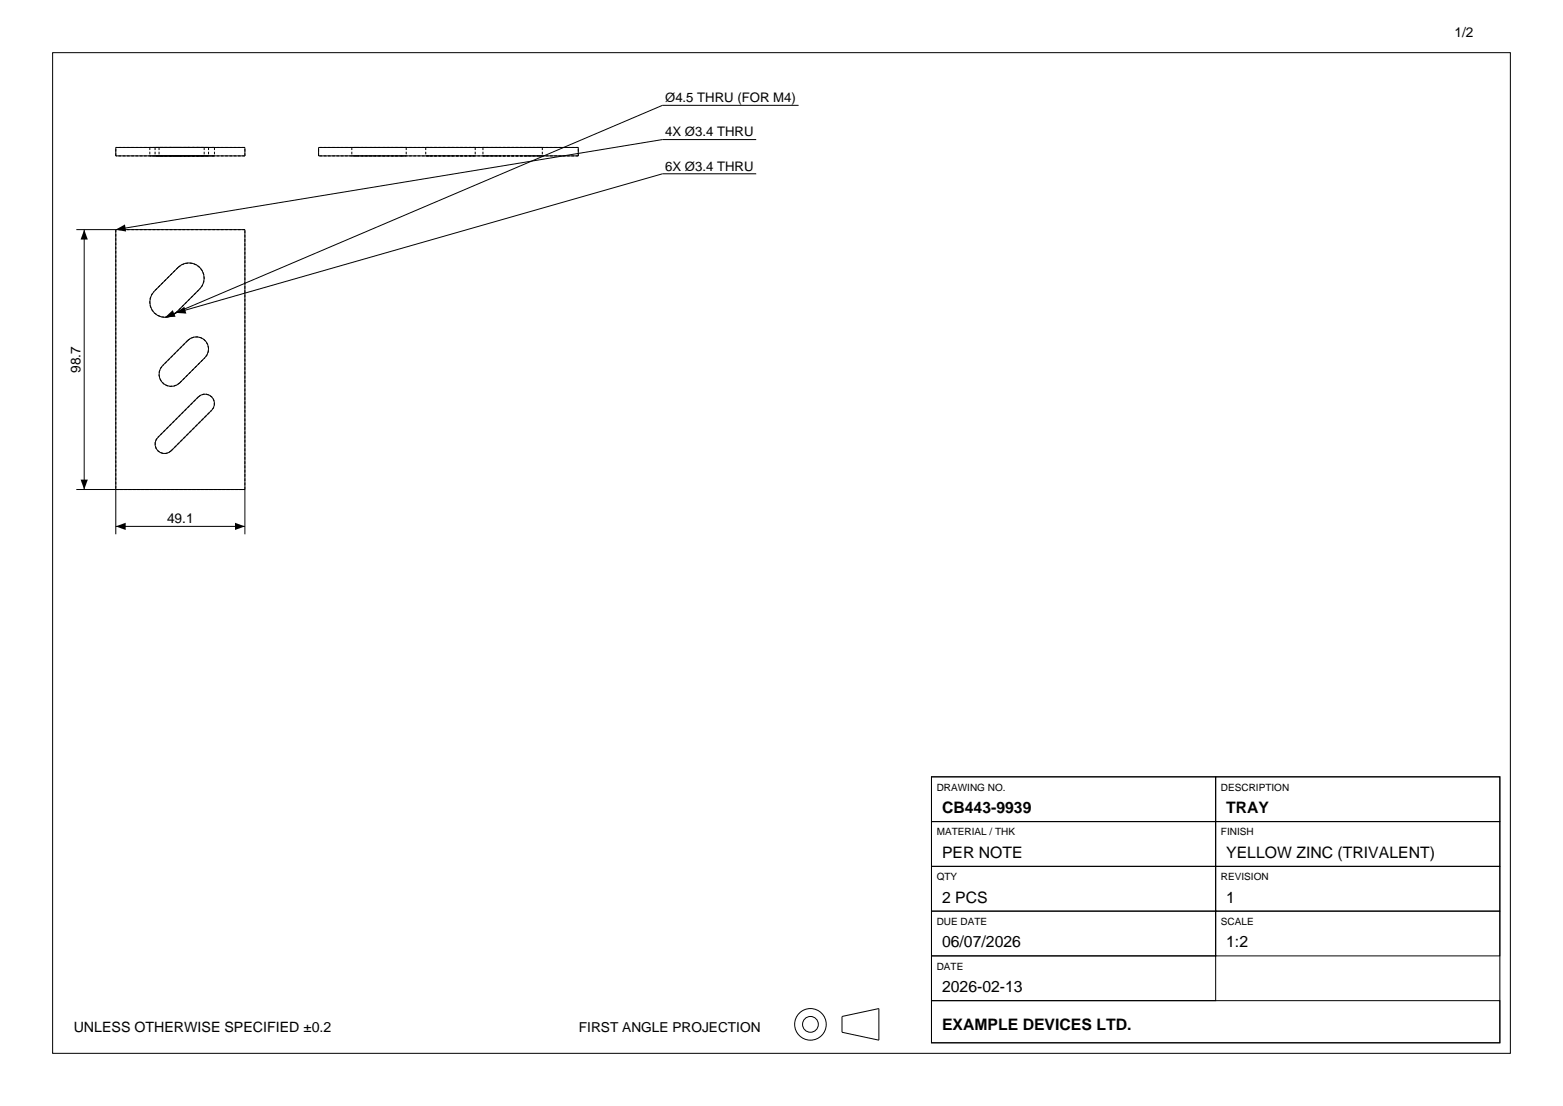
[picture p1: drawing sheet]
<svg xmlns="http://www.w3.org/2000/svg" width="420mm" height="297mm" viewBox="0 0 420 297" stroke-linecap="round" stroke-linejoin="round" font-family="sans-serif">
<g fill="none" stroke="#000" stroke-width=".27">
<path d="M14.1 14.1h391.8v268.8h-391.8zM31.1 39.6h34.7v2.3h-34.7zM85.6 39.6h69.8v2.3h-69.8zM203.2 37.5h-25.2l-146.9 24.2v81.8M214.6 28.3h-36.6l-133.6 56.9M203.2 46.7h-25.2l-130.7 37.3M20.5 61.7h45.3v81.8M22.6 61.7v69.8M47.9 71.8a4.1 4.1 0 0 1 5.8 0 4.1 4.1 0 0 1 0 5.8l-6.4 6.4a4.1 4.1 0 0 1-5.8 0 4.1 4.1 0 0 1 0-5.8zM50.5 91.4a3.3 3.3 0 0 1 4.6 0 3.3 3.3 0 0 1 0 4.6l-6.8 6.8a3.3 3.3 0 0 1-4.6 0 3.3 3.3 0 0 1 0-4.6zM53.3 106.6a2.53 2.53 0 0 1 3.6 0 2.53 2.53 0 0 1 0 3.6l-10.9 10.8a2.53 2.53 0 0 1-3.6 0 2.53 2.53 0 0 1 0-3.5zM20.5 131.5h45.3"/>
<path d="M31.1 141.4h34.7M250.3 208.6h76.4v12h-76.4zM250.3 208.6h152.7v71.4h-152.7zM326.7 208.6h76.3v12h-76.3zM250.3 220.6h76.4v12h-76.4zM250.3 232.6h76.4v12.1h-76.4zM326.7 220.6h76.3v12h-76.3zM326.7 232.6h76.3v12.1h-76.3zM250.3 244.7h76.4v12h-76.4zM250.3 256.7h76.4v12h-76.4zM326.7 244.7h76.3v12h-76.3zM226.3 273l9.9-2.2v8.5l-9.9-2.1z"/>
<path d="M250.3 268.7h152.7v11.3h-152.7z"/>
<circle cx="217.8" cy="275.1" r="4.2"/>
<circle cx="217.8" cy="275.1" r="2.12"/>
</g>
<g fill="none" stroke="#000" stroke-width=".27" stroke-dasharray=".7 .4" stroke-linecap="butt">
<path d="M40.3 39.6h1.2M40.3 39.6v2.3M41.7 39.6h.7M41.7 39.6v2.3M42.7 39.6h1M42.7 39.6v2.3M46 39.6h-4.3M46 39.6h10.9M47.3 39.6h-7M47.3 39.6h6.4M47.9 39.6h-6.4M47.9 39.6h7"/>
<path d="M48.3 39.6h-5.6M48.3 39.6h6.8M50.5 39.6h-6.8M50.5 39.6h5.5M53.3 39.6h-10.9M53.3 39.6h4.3M54.9 39.6h-1.2M54.9 39.6v2.3M56 39.6h-.9M56 39.6v2.3M57.6 39.6h-.7M57.6 39.6v2.3"/>
<path d="M65.8 39.6h-34.7M94.5 39.6h7M94.5 39.6v2.3M95.7 39.6h6.5M95.7 39.6h-1.2M108 39.6h1.2M108 39.6h-6.5M109.2 39.6h-7M109.2 39.6v2.3M114.4 39.6h5.6M114.4 39.6v2.3M115.4 39.6h6.7"/>
<path d="M115.4 39.6h-1M126.7 39.6h1M126.7 39.6h-6.7M127.7 39.6h-5.6M127.7 39.6v2.3M129.8 39.6h4.3M129.8 39.6v2.3M130.5 39.6h10.9M130.5 39.6h-.7M145 39.6h.7M145 39.6h-10.9M145.7 39.6h-4.3"/>
<path d="M145.7 39.6v2.3M155.4 39.6h-69.8M31.1 41.9v-2.3M40.3 41.9h1.2M41.7 41.9h.7M42.7 41.9h1M46 41.9h-4.3M46 41.9h10.9M47.3 41.9h-7M47.3 41.9h6.4M47.9 41.9h-6.4M47.9 41.9h7"/>
<path d="M48.3 41.9h-5.6M48.3 41.9h6.8M50.5 41.9h-6.8M50.5 41.9h5.5M53.3 41.9h-10.9M53.3 41.9h4.3M54.9 41.9h-1.2M56 41.9h-.9M57.6 41.9h-.7M65.8 41.9v-2.3M65.8 41.9h-34.7M85.6 41.9v-2.3"/>
<path d="M94.5 41.9h7M95.7 41.9h6.5M95.7 41.9h-1.2M108 41.9h1.2M108 41.9h-6.5M109.2 41.9h-7M114.4 41.9h5.6M115.4 41.9h6.7M115.4 41.9h-1M126.7 41.9h1M126.7 41.9h-6.7M127.7 41.9h-5.6"/>
<path d="M129.8 41.9h4.3M130.5 41.9h10.9M130.5 41.9h-.7M145 41.9h.7M145 41.9h-10.9M145.7 41.9h-4.3M155.4 41.9v-2.3M155.4 41.9h-69.8M31.1 61.7v69.8M47.9 71.8l-6.4 6.4M47.9 71.8a4.1 4.1 0 0 1 5.8 0 4.1 4.1 0 0 1 0 5.8M65.8 61.7h-34.7"/>
<path d="M47.3 84a4.1 4.1 0 0 1-5.8 0 4.1 4.1 0 0 1 0-5.8M47.3 84l6.4-6.4M50.5 91.4l-6.8 6.8M50.5 91.4a3.3 3.3 0 0 1 4.6 0 3.3 3.3 0 0 1 0 4.6M48.3 102.8a3.3 3.3 0 0 1-4.6 0 3.3 3.3 0 0 1 0-4.6M48.3 102.8l6.8-6.8M53.3 106.6l-10.9 10.9M53.3 106.6a2.53 2.53 0 0 1 3.6 0 2.53 2.53 0 0 1 0 3.6M31.1 131.5h34.7M46 121a2.53 2.53 0 0 1-3.6 0 2.53 2.53 0 0 1 0-3.5M46 121l10.9-10.8M65.8 131.5v-69.8"/>
</g>
<path d="M22.6 61.7l1 2.6h-1.9zM31.1 61.7l2.5-1.4 .3 1.9zM44.4 85.2l2-1.9 .8 1.8zM47.3 84l2.2-1.6 .6 1.8zM21.7 128.8h1.9l-1 2.7zM31.1 141.4l2.7-1v1.9zM63.1 140.4l2.7 1-2.7 .9z" fill="#000"/>
<g font-size="4.2">
<text x="253.1" y="218.4">CB443-9939</text>
<text x="329.5" y="218.4">TRAY</text>
<text x="253.1" y="230.4">PER NOTE</text>
<text x="329.5" y="230.4">YELLOW ZINC (TRIVALENT)</text>
<text x="253.1" y="242.4">2 PCS</text>
<text x="329.5" y="242.4">1</text>
<text x="253.1" y="254.4">06/07/2026</text>
<text x="329.5" y="254.4">1:2</text>
<text x="253.1" y="266.5">2026-02-13</text>
<text x="253.1" y="276.5">EXAMPLE DEVICES LTD.</text>
</g>
<text font-size="3.8" x="19.8" y="277.2">UNLESS OTHERWISE SPECIFIED ±0.2</text>
<g font-size="3.7">
<text x="390.8" y="9.9">1/2</text>
<text x="21.6" y="100.1" transform="rotate(-90 21.6 100.1)">98.7</text>
<text x="44.9" y="140.4">49.1</text>
<text x="155.6" y="277.2">FIRST ANGLE PROJECTION</text>
</g>
<g font-size="3.5">
<text x="178.7" y="27.4">Ø4.5 THRU (FOR M4)</text>
<text x="178.7" y="36.6">4X Ø3.4 THRU</text>
<text x="178.7" y="45.8">6X Ø3.4 THRU</text>
</g>
<g font-size="2.7">
<text x="251.7" y="212.3">DRAWING NO.</text>
<text x="328.1" y="212.3">DESCRIPTION</text>
<text x="251.7" y="224.3">MATERIAL / THK</text>
<text x="328.1" y="224.3">FINISH</text>
<text x="251.7" y="236.3">QTY</text>
<text x="328.1" y="236.3">REVISION</text>
<text x="251.7" y="248.3">DUE DATE</text>
<text x="328.1" y="248.3">SCALE</text>
<text x="251.7" y="260.4">DATE</text>
</g>
</svg>
